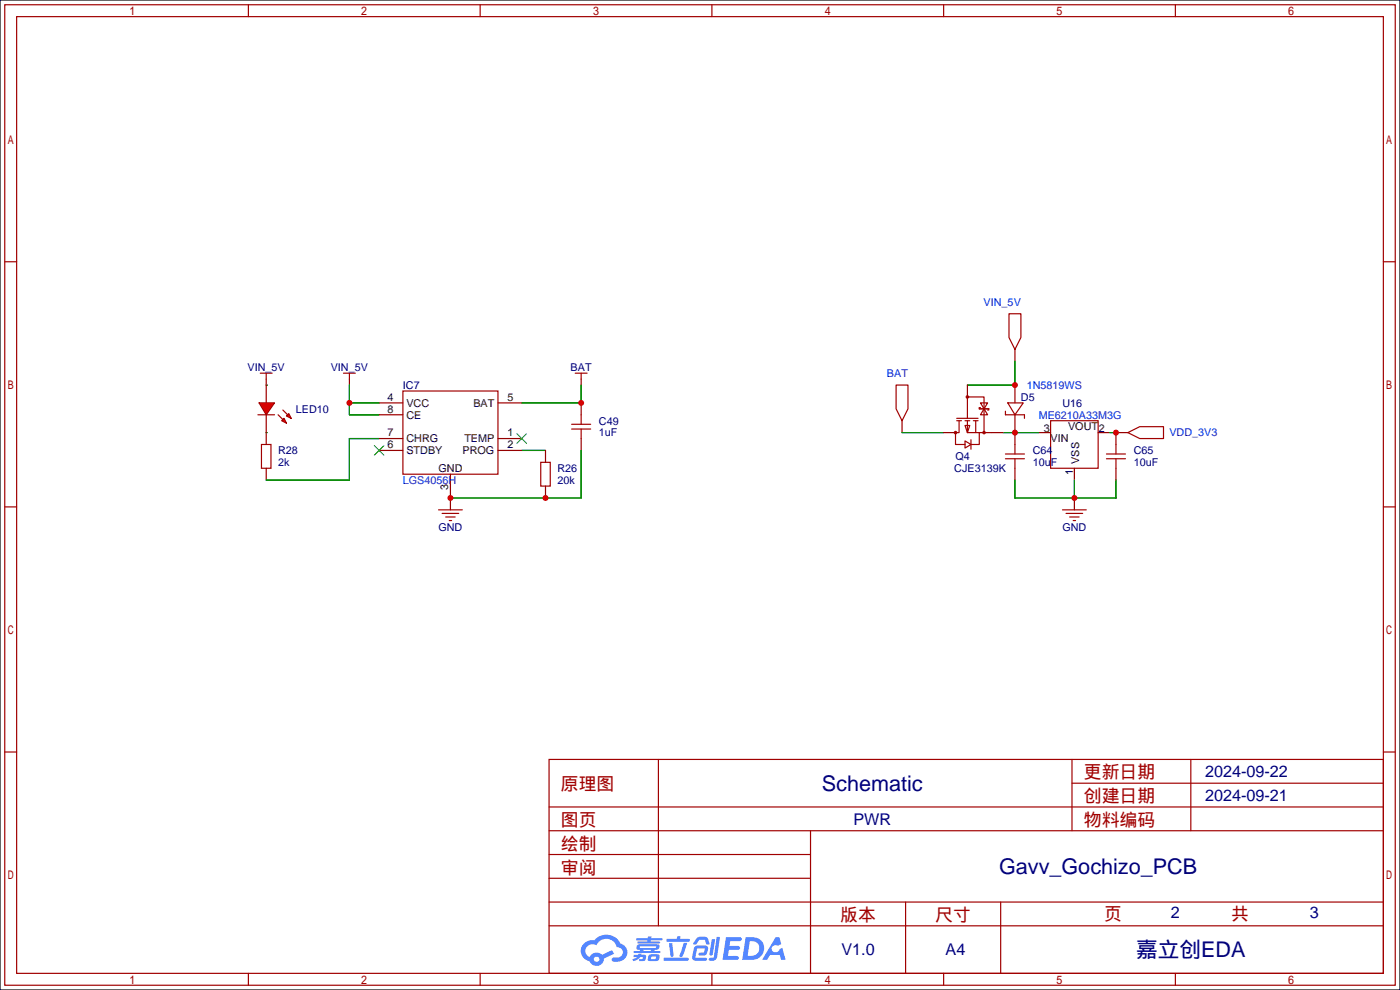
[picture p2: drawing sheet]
<svg xmlns="http://www.w3.org/2000/svg" width="299mm" height="212mm" viewBox="0 0 299 212" stroke-linecap="round" stroke-linejoin="round" font-family="sans-serif">
<path d="M0 0h299.2v211.6h-299.2z" fill="#fff" stroke="#000" stroke-width=".25"/>
<g fill="none" stroke="#a10000" stroke-width=".25">
<path d="M1 1h297.2v209.6h-297.2zM3.6 3.6h292.1v204.4h-292.1zM53.1 1v2.6M102.6 1v2.6M152.1 1v2.6M201.7 1v2.6M251.2 1v2.6M1 55.9h2.6M295.7 55.9h2.5M1 108.3h2.6M295.7 108.3h2.5M1 160.7h2.6"/>
<path d="M117.3 162.3h178.4v45.7h-178.4zM117.3 177.5h178.4M117.3 172.5h178.4M140.7 162.3v35.6M173.2 177.5v30.5M229.1 162.3v15.2M229.1 167.4h66.6M254.5 162.3v15.2M295.7 160.7h2.5M117.3 182.6h55.9M117.3 197.9h178.4M117.3 192.8h178.4"/>
<path d="M117.3 187.7h55.9M193.5 192.8v15.2M213.9 192.8v15.2M53.1 208v2.6M102.6 208v2.6M152.1 208v2.6M201.7 208v2.6M251.2 208v2.6"/>
</g>
<g fill="#5487ff">
<path d="M155.2 200.3h2.6a.48 .48 0 0 1 .7 .4 .48 .48 0 0 1-.6 .4h-1.8l-.2 1.1h1.9a.43 .43 0 0 1 .4 .4 .43 .43 0 0 1-.5 .4h-1.9l-.2 1.3h1.7a.45 .45 0 0 1 .5 .2 .45 .45 0 0 1-.1 .6h-3.3z"/>
<path d="M165.7 200.3h.9l.4 1.5-.8 .3a.84 .84 0 0 0-1.2 .3 .84 .84 0 0 0 .4 1.1 .84 .84 0 0 0 1.1-.4l.1-.2 .6-.3 .7 2.5h-1l-.2-1h-2.1l-.6 1h-1.1z"/>
<path d="M152.1 200.8h.7l-.5 3.1a.36 .36 0 0 1-.3 .3 .36 .36 0 0 1-.4-.3z"/>
<path d="M153.2 200.2h.7l-.6 4.3a1.13 1.13 0 0 1-1.8 .6l.2-.4h.7l.2-.2z"/>
<path d="M148.9 200.6l.6-.4h1a.77 .77 0 0 1 .9 .5l.3 1-.2 .2h-.5l-.3-.9-.2-.2-1 .1-.7 1-.6-.1-.1-.2z"/>
<path d="M148.4 202.4l.6-.3h1.7a.81 .81 0 0 1 .7 .5 .81 .81 0 0 1-.2 .8 .81 .81 0 0 1-.9 .8h-.7a.32 .32 0 0 1-.3-.3 .32 .32 0 0 1 .4-.3h.7l.2-.9-1.6 .1-.4 1.8 2.2 .1a.32 .32 0 0 1 .3 .4 .32 .32 0 0 1-.4 .2h-2.2l-.5-.3-.1-.5z"/>
<path d="M141.9 204.7h5a.33 .33 0 0 1 .3 .3 .33 .33 0 0 1-.3 .3h-4.9l-.2-.1z"/>
<path d="M146.1 201.5h.8l-.7 2a.98 .98 0 0 1-.7 1.1l-.3-.3z"/>
<path d="M143 201.6h.7l.3 2.5a.34 .34 0 0 1-.3 .4 .34 .34 0 0 1-.4-.3z"/>
<path d="M142.5 200.7h2.1l.3-.6h.6l-.1 .6h1.7a.32 .32 0 0 1 .4 .3 .32 .32 0 0 1-.4 .3h-4.5l-.2-.2z"/>
<path d="M135.5 204.1h.9l.1-.3h.6v.3h.8a.82 .82 0 0 1-.5 1.3h-.8v-.4l.7-.1 .1-.3a.68 .68 0 0 0-1 .4l-1.1 .4-.1-.4 .9-.5h-.7z"/>
<path d="M136 200.5h2.4l.1-.3h.7v.3h2.2l.2 .3-.2 .2h-2.3v.2h1.8l.2 .3-.2 .1h-4.5l-.1-.4h2l.1-.2h-2.3l-.1-.2z"/>
<path d="M159.4 200.3l-.8 4.9h1.7a2.5 2.5 0 0 0 3-2.5 2.5 2.5 0 0 0-3.1-2.4zM160.3 201.1a1.61 1.61 0 0 1 2 1.5 1.61 1.61 0 0 1-1.8 1.7h-.7z"/>
<path d="M136.2 202a.55 .55 0 0 0-.2 .8 .55 .55 0 0 0 .7 .2l.1 .3h-1.3v.3l5.4 .1 .3-.2-.2-.2h-1.2l.2-.3a.7 .7 0 0 0 .8-.3 .7 .7 0 0 0 0-.8l-4.2-.1zM136.8 202.3l3.3-.1 .1 .1-.2 .3h-3.2zM137.5 203h1.7l-.2 .3h-1.4z"/>
<path d="M138.6 204.2a1.05 1.05 0 0 0 0 1.2 2.91 2.91 0 0 0 2.2-.2 .98 .98 0 0 0 0-1.2h-1.6zM139.2 204.5l.9-.1 .1 .4-.2 .2-.8-.1z"/>
<path d="M124.9 201.6a2.23 2.23 0 0 0-.7 2.3 2.23 2.23 0 0 0 1.8 1.6 1.58 1.58 0 0 0 1.8 .9 1.58 1.58 0 0 0 1.3-1.5l2.2-1.1-.5-.7-2.1 1a1.65 1.65 0 0 0-2.7 .4 1.45 1.45 0 0 1-.8-1.9 1.45 1.45 0 0 1 2-.7l.3 .1a2.3 2.3 0 0 1 2.3-1.3 2.3 2.3 0 0 1 2 1.7 1.12 1.12 0 0 1 1.3 1 1.12 1.12 0 0 1-1.1 1.2h-.7a.45 .45 0 0 0-.6 .4 .45 .45 0 0 0 .5 .5 2.21 2.21 0 0 0 2.2-.5 2.21 2.21 0 0 0 .5-2.3 2.13 2.13 0 0 0-1.3-1.1 3.3 3.3 0 0 0-5.6-.7l-1.1 .1zM127 205a.57 .57 0 0 1 1.1 0 .57 .57 0 0 1-1.1 0z"/>
</g>
<g fill="none" stroke="#a10000" stroke-width=".25">
<path d="M55.6 79.8h2.6M56.9 79.8v1.2M73.4 79.8h2.5M74.7 79.8v1.2M122.9 79.8h2.6M124.2 79.8v1.2M215.6 67.1h2.6v5l-1.3 2.6-1.3-2.6zM55.1 88.6h3.6M55.9 95h2v5.1h-2zM86.1 83.6h20.3v17.7h-20.3zM115.6 98.8h2v5.1h-2zM122.2 91.7h4"/>
<path d="M122.2 90.7h4M124.2 88.6v2.1M124.2 91.7v2M191.5 82.3h2.6v5.1l-1.3 2.5-1.3-2.5zM214.9 87.9v.7h4v.8M215.4 86.1h3.3l-1.8 2.5zM224.5 89.9h10.2v10.2h-10.2zM241 92.5l2.6-1.3h5.1v2.5h-5.1zM93.7 109h5.1M94.5 109.7h3.5M95.2 110.5h2.1M96 111.3h.5"/>
<path d="M227.1 109h5.1M227.8 109.7h3.6M228.6 110.5h2M229.4 111.3h.5"/>
</g>
<g fill="none" stroke="#870000" stroke-width=".25">
<path d="M216.9 74.7v2.5M56.9 81v5.1M56.9 88.6v6.4M74.7 81v1.3M81 93.7h5.1M81 96.3h5.1M81 86.1h5.1M81 88.6h5.1M106.4 93.7h5.1M106.4 96.3h5.1M106.4 86.1h5.1M116.6 96.3v2.5"/>
<path d="M124.2 81v1.3M124.2 86.1v2.5M124.2 93.7v2.6M192.8 89.9v2.6M216.9 82.3v3.8M216.9 88.6v3.9M222 92.5h2.5M234.7 92.5h2.5M238.5 92.5h2.5M56.9 100.1v2.5M96.3 101.3v7.7M116.6 103.9v2.5"/>
<path d="M229.6 100.1v2.5M229.6 106.4v2.6"/>
</g>
<g fill="none" stroke="#008700" stroke-width=".25">
<path d="M216.9 77.2v5.1h-10.1M56.9 92.5h.1M56.9 82.3h.1M74.7 82.3v6.3h6.3M74.7 86.1h6.3M81 93.7h-6.3v8.9h-17.8M111.5 96.3h5.1M124.2 96.3v10.1h-27.9M124.2 82.3v3.8h-12.7M192.8 92.5h8.9M214.4 92.5h7.6M237.2 92.5h1.3"/>
<path d="M216.9 102.6v3.8h21.6v-3.8M229.6 102.6v3.8"/>
</g>
<path d="M80 95.2l2 2.1M82 95.2l-2 2.1M110.5 92.7l2 2M112.5 92.7l-2 2" fill="none" stroke="#3c3" stroke-width=".25"/>
<g fill="#f00" stroke="#a10000" stroke-width=".25">
<path d="M55.4 86.1h3.3l-1.8 2.5z"/>
<path d="M61.2 88.9l.5-.5 .5 1z"/>
<path d="M60.2 89.9l.5-.5 .5 1z"/>
</g>
<g fill="none" stroke="#a10000" stroke-width=".25">
<path d="M59.4 88.6l1.1 1.1M60.5 87.6l1 1M204.5 89.4h4.5M204.5 89.9h1M205 89.9v2.6h-.8v2.5h2M206.2 90.9h1.1l-.5 1.6zM206.2 94.2l1.3 .8-1.3 .8zM206.2 89.9h1.1M206.8 89.9v2.6h2.5v2.5h-1.8M206.8 89.4v-4.6h3.5v7.7M207.5 94v2M208 89.9h1"/>
<path d="M208.5 89.9v2.6M209.3 92.5h2.5M209.5 87.1h-.2v.3h2v.2h-.2M209.5 86.1h1.6l-.8 1.3zM210.3 87.4l.8 1.2h-1.6zM214.9 98h4M214.9 97h4M216.9 95v2M216.9 98v2.1M236.5 98h4M236.5 97h4M238.5 95v2"/>
<path d="M238.5 98v2.1"/>
<circle cx="204.2" cy="92.5" r=".25"/>
<circle cx="206.8" cy="84.8" r=".25"/>
<circle cx="210.3" cy="92.5" r=".25"/>
</g>
<path d="M201.7 92.5h2.5M206.8 82.3v2.5M211.8 92.5h2.6M216.9 92.5v2.5M238.5 92.5v2.5M216.9 100.1v2.5M238.5 100.1v2.5" fill="none" stroke="#870000" stroke-width=".25"/>
<g fill="#c00">
<circle cx="238.5" cy="92.5" r=".63"/>
<circle cx="229.6" cy="106.4" r=".63"/>
<circle cx="216.9" cy="92.5" r=".63"/>
<circle cx="216.9" cy="82.3" r=".63"/>
<circle cx="74.7" cy="86.1" r=".63"/>
<circle cx="124.2" cy="86.1" r=".63"/>
<circle cx="116.6" cy="106.4" r=".63"/>
<circle cx="96.3" cy="106.4" r=".63"/>
</g>
<g font-size="4.6" fill="#000080">
<text x="175.7" y="169">Schematic</text>
<text x="213.5" y="186.8">Gavv_Gochizo_PCB</text>
<text x="242.8" y="204.6">嘉立创EDA</text>
</g>
<g font-size="3.8" fill="#a00000">
<text x="231.6" y="166.4">更新日期</text>
<text x="119.9" y="168.9">原理图</text>
<text x="231.6" y="171.5">创建日期</text>
<text x="119.9" y="176.5">图页</text>
<text x="231.6" y="176.5">物料编码</text>
<text x="119.9" y="181.6">绘制</text>
<text x="119.9" y="186.7">审阅</text>
<text x="179.6" y="196.9">版本</text>
<text x="199.9" y="196.9">尺寸</text>
<text x="236" y="196.6">页</text>
<text x="263.1" y="196.6">共</text>
</g>
<g font-size="3.5" fill="#000080">
<text x="257.6" y="166.1">2024-09-22</text>
<text x="257.6" y="171.1">2024-09-21</text>
<text x="182.4" y="176.2">PWR</text>
<text x="250.2" y="196.3">2</text>
<text x="280" y="196.3">3</text>
<text x="179.8" y="204.2">V1.0</text>
<text x="202.1" y="204.2">A4</text>
</g>
<g font-size="2.3" fill="#00f">
<text x="210.2" y="65.3">VIN_5V</text>
<text x="189.6" y="80.6">BAT</text>
<text x="219.5" y="83.1">1N5819WS</text>
<text x="222" y="89.5">ME6210A33M3G</text>
<text x="249.9" y="93.3">VDD_3V3</text>
<text x="86.1" y="103.4">LGS4056H</text>
</g>
<g font-size="2.3" fill="#000080">
<text x="52.9" y="79.3">VIN_5V</text>
<text x="70.7" y="79.3">VIN_5V</text>
<text x="86.1" y="83.1">IC7</text>
<text x="122" y="79.3">BAT</text>
<text x="63.2" y="88.2">LED10</text>
<text x="218.2" y="85.6">D5</text>
<text x="227.1" y="86.9">U16</text>
<text x="128" y="90.7">C49</text>
<text x="128" y="93.3">1uF</text>
<text x="59.4" y="97.1">R28</text>
<text x="59.4" y="99.6">2k</text>
<text x="119.1" y="100.9">R26</text>
<text x="204" y="100.9">CJE3139K</text>
<text x="204.2" y="98.3">Q4</text>
<text x="220.7" y="97.1">C64</text>
<text x="220.7" y="99.6">10uF</text>
<text x="242.3" y="97.1">C65</text>
<text x="242.3" y="99.6">10uF</text>
<text x="119.1" y="103.4">20k</text>
<text x="93.7" y="113.6">GND</text>
<text x="227.1" y="113.6">GND</text>
</g>
<g font-size="2.3">
<text x="82.8" y="85.6">4</text>
<text x="82.8" y="88.2">8</text>
<text x="86.9" y="86.9">VCC</text>
<text x="86.9" y="89.5">CE</text>
<text x="101.2" y="86.9">BAT</text>
<text x="108.5" y="85.6">5</text>
<text x="82.8" y="95.8">6</text>
<text x="82.8" y="93.3">7</text>
<text x="86.9" y="94.5">CHRG</text>
<text x="99.3" y="94.5">TEMP</text>
<text x="108.5" y="93.3">1</text>
<text x="108.5" y="95.8">2</text>
<text x="223.1" y="92.2">3</text>
<text x="224.5" y="94.5">VIN</text>
<text x="228.3" y="92">VOUT</text>
<text x="234.8" y="92.2">2</text>
<text x="86.9" y="97.1">STDBY</text>
<text x="93.7" y="100.9">GND</text>
<text x="98.9" y="97.1">PROG</text>
<text x="229.4" y="101.5" transform="rotate(-90 229.4 101.5)">1</text>
<text x="230.7" y="99.1" transform="rotate(-90 230.7 99.1)">VSS</text>
<text x="95.8" y="104.7" transform="rotate(-90 95.8 104.7)">3</text>
</g>
</svg>
